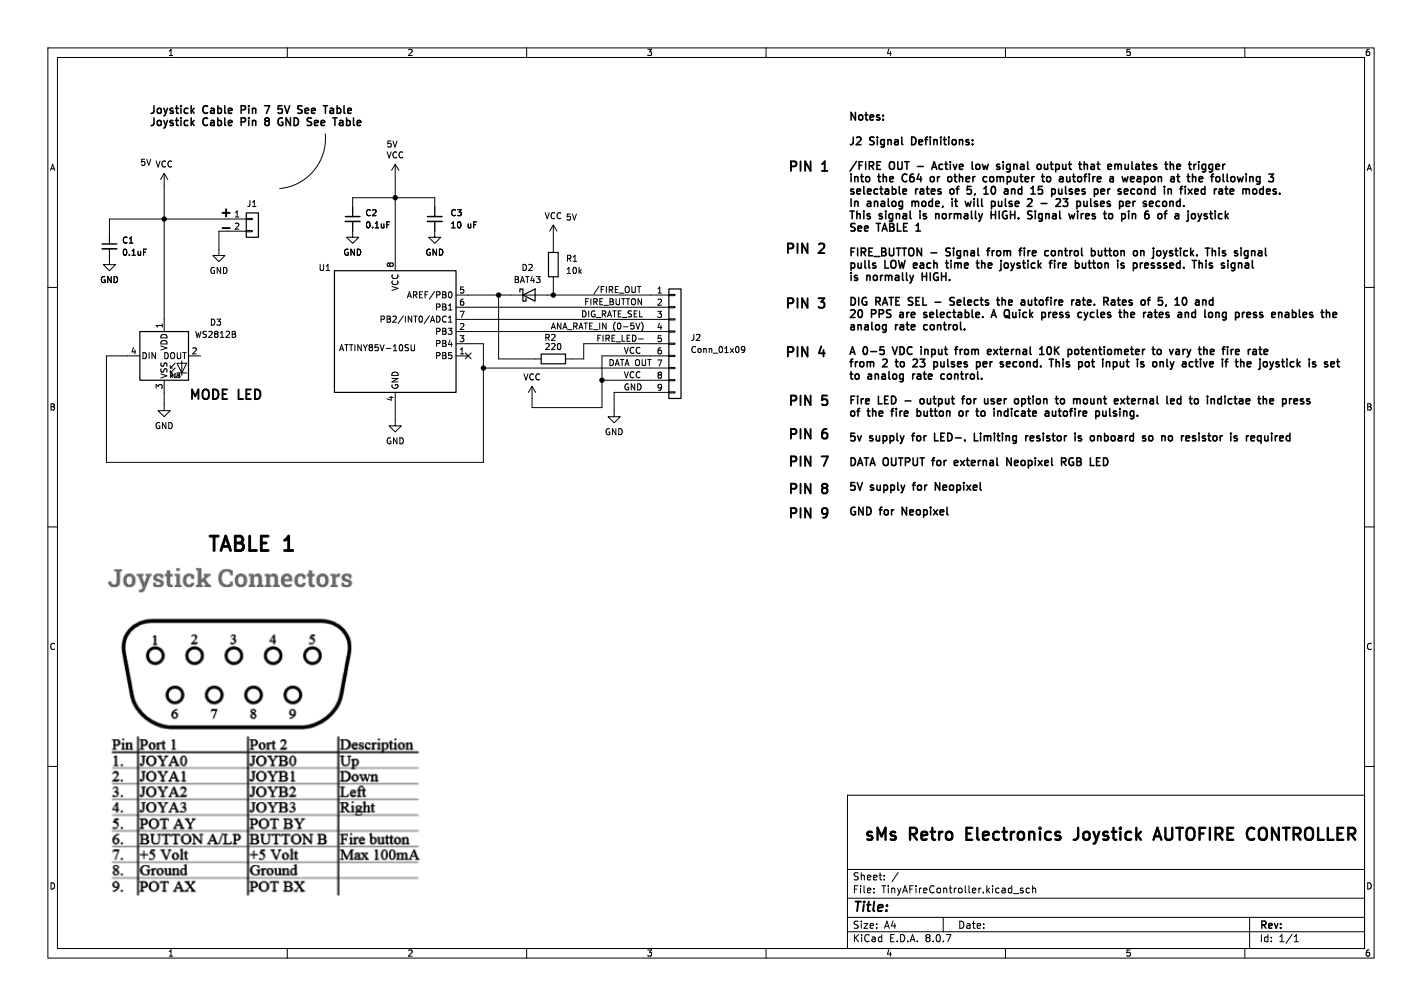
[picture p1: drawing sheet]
(kicad_sch
 (version 20231120)
 (generator "eeschema")
 (generator_version "8.0")
 (paper "A4")
 (lib_symbols
  (symbol "Diode:BAT43"
   (pin_numbers hide)
   (pin_names
    (offset 1.016) hide) (exclude_from_sim no) (in_bom yes) (on_board yes)
   (property "Reference" "D" (at 0 2.54 0) (effects (font (size 1.27 1.27))))
   (property "Value" "BAT43" (at 0 -2.54 0) (effects (font (size 1.27 1.27))))
   (property "Footprint" "Diode_THT:D_DO-35_SOD27_P7.62mm_Horizontal" (at 0 -4.445 0) (effects (font (size 1.27 1.27)) (hide yes)))
   (property "Datasheet" "http://www.vishay.com/docs/85660/bat42.pdf" (at 0 0 0) (effects (font (size 1.27 1.27)) (hide yes)))
   (property "Description" "30V 0.2A Small Signal Schottky Diode, DO-35" (at 0 0 0) (effects (font (size 1.27 1.27)) (hide yes)))
   (symbol "BAT43_0_1"
    (polyline (pts (xy 1.27 0) (xy -1.27 0)) (stroke (width 0) (type default)) (fill (type none)))
    (polyline (pts (xy 1.27 1.27) (xy 1.27 -1.27) (xy -1.27 0) (xy 1.27 1.27)) (stroke (width 0.254) (type default)) (fill (type none)))
    (polyline (pts (xy -1.905 0.635) (xy -1.905 1.27) (xy -1.27 1.27) (xy -1.27 -1.27) (xy -0.635 -1.27) (xy -0.635 -0.635)) (stroke (width 0.254) (type default)) (fill (type none))))
   (symbol "BAT43_1_1"
    (pin passive line (at -3.81 0 0) (length 2.54) (name "K" (effects (font (size 1.27 1.27)))) (number "1" (effects (font (size 1.27 1.27)))))
    (pin passive line (at 3.81 0 180) (length 2.54) (name "A" (effects (font (size 1.27 1.27)))) (number "2" (effects (font (size 1.27 1.27)))))))
  (symbol "LED:WS2812B"
   (pin_names
    (offset 0.254)) (exclude_from_sim no) (in_bom yes) (on_board yes)
   (property "Reference" "D" (at 5.08 5.715 0) (effects (font (size 1.27 1.27)) (justify right bottom)))
   (property "Value" "WS2812B" (at 1.27 -5.715 0) (effects (font (size 1.27 1.27)) (justify left top)))
   (property "Footprint" "LED_SMD:LED_WS2812B_PLCC4_5.0x5.0mm_P3.2mm" (at 1.27 -7.62 0) (effects (font (size 1.27 1.27)) (justify left top) (hide yes)))
   (property "Datasheet" "https://cdn-shop.adafruit.com/datasheets/WS2812B.pdf" (at 2.54 -9.525 0) (effects (font (size 1.27 1.27)) (justify left top) (hide yes)))
   (property "Description" "RGB LED with integrated controller" (at 0 0 0) (effects (font (size 1.27 1.27)) (hide yes)))
   (symbol "WS2812B_0_0"
    (text "RGB" (at 2.286 -4.191 0) (effects (font (size 0.762 0.762)))))
   (symbol "WS2812B_0_1"
    (polyline (pts (xy 1.27 -3.556) (xy 1.778 -3.556)) (stroke (width 0) (type default)) (fill (type none)))
    (polyline (pts (xy 1.27 -2.54) (xy 1.778 -2.54)) (stroke (width 0) (type default)) (fill (type none)))
    (polyline (pts (xy 4.699 -3.556) (xy 2.667 -3.556)) (stroke (width 0) (type default)) (fill (type none)))
    (polyline (pts (xy 2.286 -2.54) (xy 1.27 -3.556) (xy 1.27 -3.048)) (stroke (width 0) (type default)) (fill (type none)))
    (polyline (pts (xy 2.286 -1.524) (xy 1.27 -2.54) (xy 1.27 -2.032)) (stroke (width 0) (type default)) (fill (type none)))
    (polyline (pts (xy 3.683 -1.016) (xy 3.683 -3.556) (xy 3.683 -4.064)) (stroke (width 0) (type default)) (fill (type none)))
    (polyline (pts (xy 4.699 -1.524) (xy 2.667 -1.524) (xy 3.683 -3.556) (xy 4.699 -1.524)) (stroke (width 0) (type default)) (fill (type none)))
    (rectangle (start 5.08 5.08) (end -5.08 -5.08) (stroke (width 0.254) (type default)) (fill (type background))))
   (symbol "WS2812B_1_1"
    (pin power_in line (at 0 7.62 270) (length 2.54) (name "VDD" (effects (font (size 1.27 1.27)))) (number "1" (effects (font (size 1.27 1.27)))))
    (pin output line (at 7.62 0 180) (length 2.54) (name "DOUT" (effects (font (size 1.27 1.27)))) (number "2" (effects (font (size 1.27 1.27)))))
    (pin power_in line (at 0 -7.62 90) (length 2.54) (name "VSS" (effects (font (size 1.27 1.27)))) (number "3" (effects (font (size 1.27 1.27)))))
    (pin input line (at -7.62 0 0) (length 2.54) (name "DIN" (effects (font (size 1.27 1.27)))) (number "4" (effects (font (size 1.27 1.27)))))))
  (symbol "MCU_Microchip_ATtiny:ATtiny85-20S" (exclude_from_sim no) (in_bom yes) (on_board yes)
   (property "Reference" "U1" (at -13.335 13.335 0) (effects (font (size 1.27 1.27)) (justify right)))
   (property "Value" "ATTINY85V-10SU" (at 4.445 -3.429 0) (effects (font (size 1.27 1.27)) (justify right)))
   (property "Footprint" "Package_SO:SOIC-8W_5.3x5.3mm_P1.27mm" (at -22.987 -11.684 0) (effects (font (size 1.27 1.27)
    (italic yes)) (hide yes)))
   (property "Datasheet" "http://ww1.microchip.com/downloads/en/DeviceDoc/atmel-2586-avr-8-bit-microcontroller-attiny25-attiny45-attiny85_datasheet.pdf" (at 0.508 -14.732 0) (effects (font (size 1.27 1.27)) (hide yes)))
   (property "Description" "20MHz, 8kB Flash, 512B SRAM, 512B EEPROM, debugWIRE, SOIC-8W" (at 0 0 0) (effects (font (size 1.27 1.27)) (hide yes)))
   (symbol "ATtiny85-20S_0_1"
    (rectangle (start -12.7 12.7) (end 12.7 -12.7) (stroke (width 0.254) (type default)) (fill (type background))))
   (symbol "ATtiny85-20S_1_1"
    (pin bidirectional line (at 15.24 -5.08 180) (length 2.54) (name "PB5" (effects (font (size 1.27 1.27)))) (number "1" (effects (font (size 1.27 1.27)))))
    (pin bidirectional line (at 15.24 0 180) (length 2.54) (name "PB3" (effects (font (size 1.27 1.27)))) (number "2" (effects (font (size 1.27 1.27)))))
    (pin bidirectional line (at 15.24 -2.54 180) (length 2.54) (name "PB4" (effects (font (size 1.27 1.27)))) (number "3" (effects (font (size 1.27 1.27)))))
    (pin power_in line (at 0 -15.24 90) (length 2.54) (name "GND" (effects (font (size 1.27 1.27)))) (number "4" (effects (font (size 1.27 1.27)))))
    (pin bidirectional line (at 15.24 7.62 180) (length 2.54) (name "AREF/PB0" (effects (font (size 1.27 1.27)))) (number "5" (effects (font (size 1.27 1.27)))))
    (pin bidirectional line (at 15.24 5.08 180) (length 2.54) (name "PB1" (effects (font (size 1.27 1.27)))) (number "6" (effects (font (size 1.27 1.27)))))
    (pin bidirectional line (at 15.24 2.54 180) (length 2.54) (name "PB2/INT0/ADC1" (effects (font (size 1.27 1.27)))) (number "7" (effects (font (size 1.27 1.27)))))
    (pin power_in line (at 0 15.24 270) (length 2.54) (name "VCC" (effects (font (size 1.27 1.27)))) (number "8" (effects (font (size 1.27 1.27)))))))
  (symbol "PCM_4ms_Capacitor:0.1uF_0603_16V"
   (pin_numbers hide)
   (pin_names
    (offset 0.254) hide) (exclude_from_sim no) (in_bom yes) (on_board yes)
   (property "Reference" "C" (at 1.905 1.27 0) (effects (font (size 1.27 1.27)) (justify left)))
   (property "Value" "0.1uF_0603_16V" (at 0 3.81 0) (effects (font (size 1.27 1.27)) (hide yes)))
   (property "Footprint" "4ms_Capacitor:C_0603" (at -2.54 -5.08 0) (effects (font (size 1.27 1.27)) (justify left) (hide yes)))
   (property "Datasheet" "" (at 0 0 0) (effects (font (size 1.27 1.27)) (hide yes)))
   (property "Description" "0.1uF, Min. 16V 10%, X7R or X5R or similar" (at 0 0 0) (effects (font (size 1.27 1.27)) (hide yes)))
   (property "Specifications" "0.1uF, Min. 16V 10%, X7R or X5R or similar" (at -2.54 -7.874 0) (effects (font (size 1.27 1.27)) (justify left) (hide yes)))
   (property "Manufacturer" "AVX Corporation" (at -2.54 -9.398 0) (effects (font (size 1.27 1.27)) (justify left) (hide yes)))
   (property "Part Number" "0603YC104KAT2A" (at -2.54 -10.922 0) (effects (font (size 1.27 1.27)) (justify left) (hide yes)))
   (property "Display" "0.1uF" (at 1.905 -1.27 0) (effects (font (size 1.27 1.27)) (justify left)))
   (property "JLCPCB ID" "C14663" (at 1.27 -12.7 0) (effects (font (size 1.27 1.27)) (hide yes)))
   (symbol "0.1uF_0603_16V_0_1"
    (polyline (pts (xy -1.524 -0.508) (xy 1.524 -0.508)) (stroke (width 0.3302) (type default)) (fill (type none)))
    (polyline (pts (xy -1.524 0.508) (xy 1.524 0.508)) (stroke (width 0.3048) (type default)) (fill (type none))))
   (symbol "0.1uF_0603_16V_1_1"
    (pin passive line (at 0 2.54 270) (length 2.032) (name "~" (effects (font (size 1.27 1.27)))) (number "1" (effects (font (size 1.27 1.27)))))
    (pin passive line (at 0 -2.54 90) (length 2.032) (name "~" (effects (font (size 1.27 1.27)))) (number "2" (effects (font (size 1.27 1.27)))))))
  (symbol "PCM_4ms_Connector:Conn_01x02"
   (pin_names
    (offset 1.016) hide) (exclude_from_sim no) (in_bom yes) (on_board yes)
   (property "Reference" "J" (at 0 2.54 0) (effects (font (size 1.27 1.27))))
   (property "Value" "Conn_01x02" (at 0 -5.08 0) (effects (font (size 1.27 1.27))))
   (property "Footprint" "4ms_Connector:Pins_1x02_2.54mm_TH" (at -0.635 4.445 0) (effects (font (size 1.27 1.27)) (hide yes)))
   (property "Datasheet" "" (at 0 0 0) (effects (font (size 1.27 1.27)) (hide yes)))
   (property "Description" "HEADER 1x2 MALE PINS 0.100” 180deg" (at 0 0 0) (effects (font (size 1.27 1.27)) (hide yes)))
   (property "Specifications" "Pins_01x02, Header, Male Pins, 1*2, spacing 2.54mm, straight pin" (at -2.54 -7.874 0) (effects (font (size 1.27 1.27)) (justify left) (hide yes)))
   (property "Manufacturer" "TAD" (at -2.54 -9.398 0) (effects (font (size 1.27 1.27)) (justify left) (hide yes)))
   (property "Part Number" "1-0201FBV0T" (at -2.54 -10.922 0) (effects (font (size 1.27 1.27)) (justify left) (hide yes)))
   (symbol "Conn_01x02_1_1"
    (rectangle (start -1.27 -2.413) (end 0 -2.667) (stroke (width 0.1524) (type default)) (fill (type none)))
    (rectangle (start -1.27 0.127) (end 0 -0.127) (stroke (width 0.1524) (type default)) (fill (type none)))
    (rectangle (start -1.27 1.27) (end 1.27 -3.81) (stroke (width 0.254) (type default)) (fill (type background)))
    (pin passive line (at -5.08 0 0) (length 3.81) (name "Pin_1" (effects (font (size 1.27 1.27)))) (number "1" (effects (font (size 1.27 1.27)))))
    (pin passive line (at -5.08 -2.54 0) (length 3.81) (name "Pin_2" (effects (font (size 1.27 1.27)))) (number "2" (effects (font (size 1.27 1.27)))))))
  (symbol "PCM_4ms_Connector:Conn_01x09"
   (pin_names
    (offset 1.016) hide) (exclude_from_sim no) (in_bom yes) (on_board yes)
   (property "Reference" "J" (at 0 12.7 0) (effects (font (size 1.27 1.27))))
   (property "Value" "Conn_01x09" (at 1.27 -13.97 0) (effects (font (size 1.27 1.27))))
   (property "Footprint" "4ms_Connector:Pins_1x09_2.54mm_TH" (at 1.27 -21.59 0) (effects (font (size 1.27 1.27)) (hide yes)))
   (property "Datasheet" "" (at 0 -1.27 0) (effects (font (size 1.27 1.27)) (hide yes)))
   (property "Description" "HEADER 1x9 MALE PINS 0.100” 180deg" (at 0 0 0) (effects (font (size 1.27 1.27)) (hide yes)))
   (property "Specifications" "HEADER 1x6 MALE PINS 0.100” 180deg" (at -0.635 -19.685 0) (effects (font (size 1.27 1.27)) (justify left) (hide yes)))
   (property "Manufacturer" "TAD" (at -1.27 -16.51 0) (effects (font (size 1.27 1.27)) (justify left) (hide yes)))
   (property "Part Number" "1-0901FBV0T" (at -0.635 -18.415 0) (effects (font (size 1.27 1.27)) (justify left) (hide yes)))
   (symbol "Conn_01x09_1_1"
    (rectangle (start -1.27 -10.033) (end 0 -10.287) (stroke (width 0.1524) (type default)) (fill (type none)))
    (rectangle (start -1.27 -7.493) (end 0 -7.747) (stroke (width 0.1524) (type default)) (fill (type none)))
    (rectangle (start -1.27 -4.953) (end 0 -5.207) (stroke (width 0.1524) (type default)) (fill (type none)))
    (rectangle (start -1.27 -2.413) (end 0 -2.667) (stroke (width 0.1524) (type default)) (fill (type none)))
    (rectangle (start -1.27 0.127) (end 0 -0.127) (stroke (width 0.1524) (type default)) (fill (type none)))
    (rectangle (start -1.27 2.667) (end 0 2.413) (stroke (width 0.1524) (type default)) (fill (type none)))
    (rectangle (start -1.27 5.207) (end 0 4.953) (stroke (width 0.1524) (type default)) (fill (type none)))
    (rectangle (start -1.27 7.747) (end 0 7.493) (stroke (width 0.1524) (type default)) (fill (type none)))
    (rectangle (start -1.27 10.287) (end 0 10.033) (stroke (width 0.1524) (type default)) (fill (type none)))
    (rectangle (start -1.27 11.43) (end 1.27 -11.43) (stroke (width 0.254) (type default)) (fill (type background)))
    (pin passive line (at -5.08 10.16 0) (length 3.81) (name "Pin_1" (effects (font (size 1.27 1.27)))) (number "1" (effects (font (size 1.27 1.27)))))
    (pin passive line (at -5.08 7.62 0) (length 3.81) (name "Pin_2" (effects (font (size 1.27 1.27)))) (number "2" (effects (font (size 1.27 1.27)))))
    (pin passive line (at -5.08 5.08 0) (length 3.81) (name "Pin_3" (effects (font (size 1.27 1.27)))) (number "3" (effects (font (size 1.27 1.27)))))
    (pin passive line (at -5.08 2.54 0) (length 3.81) (name "Pin_4" (effects (font (size 1.27 1.27)))) (number "4" (effects (font (size 1.27 1.27)))))
    (pin passive line (at -5.08 0 0) (length 3.81) (name "Pin_5" (effects (font (size 1.27 1.27)))) (number "5" (effects (font (size 1.27 1.27)))))
    (pin passive line (at -5.08 -2.54 0) (length 3.81) (name "Pin_6" (effects (font (size 1.27 1.27)))) (number "6" (effects (font (size 1.27 1.27)))))
    (pin passive line (at -5.08 -5.08 0) (length 3.81) (name "Pin_7" (effects (font (size 1.27 1.27)))) (number "7" (effects (font (size 1.27 1.27)))))
    (pin passive line (at -5.08 -7.62 0) (length 3.81) (name "Pin_8" (effects (font (size 1.27 1.27)))) (number "8" (effects (font (size 1.27 1.27)))))
    (pin passive line (at -5.08 -10.16 0) (length 3.81) (name "Pin_9" (effects (font (size 1.27 1.27)))) (number "9" (effects (font (size 1.27 1.27)))))))
  (symbol "PCM_4ms_Resistor:100k_0603"
   (pin_numbers hide)
   (pin_names
    (offset 0)) (exclude_from_sim no) (in_bom yes) (on_board yes)
   (property "Reference" "R" (at 2.032 0 90) (effects (font (size 1.27 1.27))))
   (property "Value" "100k_0603" (at -2.54 0 90) (effects (font (size 1.27 1.27)) (hide yes)))
   (property "Footprint" "4ms_Resistor:R_0603" (at -2.54 -12.7 0) (effects (font (size 1.27 1.27)) (justify left) (hide yes)))
   (property "Datasheet" "" (at 0 0 0) (effects (font (size 1.27 1.27)) (hide yes)))
   (property "Description" "100K, 1%, 1/10W, 0603" (at 0 0 0) (effects (font (size 1.27 1.27)) (hide yes)))
   (property "Specifications" "100K, 1%, 1/10W, 0603" (at -2.54 -7.874 0) (effects (font (size 1.27 1.27)) (justify left) (hide yes)))
   (property "Manufacturer" "Yageo" (at -2.54 -9.398 0) (effects (font (size 1.27 1.27)) (justify left) (hide yes)))
   (property "Part Number" "RC0603FR-07100KL" (at -2.54 -10.922 0) (effects (font (size 1.27 1.27)) (justify left) (hide yes)))
   (property "Display" "100k" (at 3.81 0 90) (effects (font (size 1.27 1.27))))
   (property "JLCPCB ID" "C25803" (at 1.27 -15.24 0) (effects (font (size 1.27 1.27)) (hide yes)))
   (symbol "100k_0603_0_1"
    (rectangle (start -1.016 -2.54) (end 1.016 2.54) (stroke (width 0.254) (type default)) (fill (type none))))
   (symbol "100k_0603_1_1"
    (pin passive line (at 0 3.81 270) (length 1.27) (name "~" (effects (font (size 1.27 1.27)))) (number "1" (effects (font (size 1.27 1.27)))))
    (pin passive line (at 0 -3.81 90) (length 1.27) (name "~" (effects (font (size 1.27 1.27)))) (number "2" (effects (font (size 1.27 1.27)))))))
  (symbol "power:GND"
   (power)
   (pin_names
    (offset 0)) (exclude_from_sim no) (in_bom yes) (on_board yes)
   (property "Reference" "#PWR" (at 0 -6.35 0) (effects (font (size 1.27 1.27)) (hide yes)))
   (property "Value" "GND" (at 0 -3.81 0) (effects (font (size 1.27 1.27))))
   (property "Footprint" "" (at 0 0 0) (effects (font (size 1.27 1.27)) (hide yes)))
   (property "Datasheet" "" (at 0 0 0) (effects (font (size 1.27 1.27)) (hide yes)))
   (property "Description" "Power symbol creates a global label with name \"GND\" , ground" (at 0 0 0) (effects (font (size 1.27 1.27)) (hide yes)))
   (symbol "GND_0_1"
    (polyline (pts (xy 0 0) (xy 0 -1.27) (xy 1.27 -1.27) (xy 0 -2.54) (xy -1.27 -1.27) (xy 0 -1.27)) (stroke (width 0) (type default)) (fill (type none))))
   (symbol "GND_1_1"
    (pin power_in line (at 0 0 270) (length 0) hide (name "GND" (effects (font (size 1.27 1.27)))) (number "1" (effects (font (size 1.27 1.27)))))))
  (symbol "power:VCC"
   (power)
   (pin_names
    (offset 0)) (exclude_from_sim no) (in_bom yes) (on_board yes)
   (property "Reference" "#PWR" (at 0 -3.81 0) (effects (font (size 1.27 1.27)) (hide yes)))
   (property "Value" "VCC" (at 0 3.81 0) (effects (font (size 1.27 1.27))))
   (property "Footprint" "" (at 0 0 0) (effects (font (size 1.27 1.27)) (hide yes)))
   (property "Datasheet" "" (at 0 0 0) (effects (font (size 1.27 1.27)) (hide yes)))
   (property "Description" "Power symbol creates a global label with name \"VCC\"" (at 0 0 0) (effects (font (size 1.27 1.27)) (hide yes)))
   (symbol "VCC_0_1"
    (polyline (pts (xy -0.762 1.27) (xy 0 2.54)) (stroke (width 0) (type default)) (fill (type none)))
    (polyline (pts (xy 0 0) (xy 0 2.54)) (stroke (width 0) (type default)) (fill (type none)))
    (polyline (pts (xy 0 2.54) (xy 0.762 1.27)) (stroke (width 0) (type default)) (fill (type none))))
   (symbol "VCC_1_1"
    (pin power_in line (at 0 0 90) (length 0) hide (name "VCC" (effects (font (size 1.27 1.27)))) (number "1" (effects (font (size 1.27 1.27))))))))
 (junction
  (at 115.57 61.595)
  (diameter 0)
  (color 0 0 0 0))
 (junction
  (at 104.14 61.595)
  (diameter 0)
  (color 0 0 0 0))
 (junction
  (at 100.965 76.835)
  (diameter 0)
  (color 0 0 0 0))
 (junction
  (at 82.55 41.275)
  (diameter 0)
  (color 0 0 0 0))
 (junction
  (at 125.73 79.375)
  (diameter 0)
  (color 0 0 0 0))
 (junction
  (at 34.29 45.72)
  (diameter 0)
  (color 0 0 0 0))
 (no_connect
  (at 97.79 74.295))
 (wire
  (pts (xy 104.14 74.93) (xy 111.76 74.93))
  (stroke (width 0) (type default)))
 (wire
  (pts (xy 125.73 79.375) (xy 135.89 79.375))
  (stroke (width 0) (type default)))
 (wire
  (pts (xy 22.225 96.52) (xy 22.225 74.295))
  (stroke (width 0) (type default)))
 (wire
  (pts (xy 45.72 48.26) (xy 47.625 48.26))
  (stroke (width 0) (type default)))
 (wire
  (pts (xy 111.125 83.185) (xy 111.125 85.09))
  (stroke (width 0) (type default)))
 (wire
  (pts (xy 104.14 61.595) (xy 104.14 74.93))
  (stroke (width 0) (type default)))
 (wire
  (pts (xy 22.86 45.72) (xy 34.29 45.72))
  (stroke (width 0) (type default)))
 (wire
  (pts (xy 34.29 45.72) (xy 34.29 66.675))
  (stroke (width 0) (type default)))
 (wire
  (pts (xy 115.57 51.435) (xy 115.57 49.53))
  (stroke (width 0) (type default)))
 (wire
  (pts (xy 45.72 48.26) (xy 45.72 52.07))
  (stroke (width 0) (type default)))
 (wire
  (pts (xy 104.14 61.595) (xy 106.68 61.595))
  (stroke (width 0) (type default)))
 (wire
  (pts (xy 119.38 74.93) (xy 121.92 74.93))
  (stroke (width 0) (type default)))
 (wire
  (pts (xy 82.55 36.83) (xy 82.55 41.275))
  (stroke (width 0) (type default)))
 (wire
  (pts (xy 97.79 69.215) (xy 135.89 69.215))
  (stroke (width 0) (type default)))
 (wire
  (pts (xy 22.225 74.295) (xy 26.67 74.295))
  (stroke (width 0) (type default)))
 (wire
  (pts (xy 73.66 41.275) (xy 82.55 41.275))
  (stroke (width 0) (type default)))
 (wire
  (pts (xy 125.73 85.09) (xy 125.73 79.375))
  (stroke (width 0) (type default)))
 (wire
  (pts (xy 121.92 74.93) (xy 121.92 71.755))
  (stroke (width 0) (type default)))
 (wire
  (pts (xy 97.79 71.755) (xy 100.965 71.755))
  (stroke (width 0) (type default)))
 (wire
  (pts (xy 135.89 74.295) (xy 125.73 74.295))
  (stroke (width 0) (type default)))
 (wire
  (pts (xy 128.27 81.915) (xy 135.89 81.915))
  (stroke (width 0) (type default)))
 (wire
  (pts (xy 90.805 43.18) (xy 90.805 41.275))
  (stroke (width 0) (type default)))
 (wire
  (pts (xy 100.965 76.835) (xy 100.965 96.52))
  (stroke (width 0) (type default)))
 (wire
  (pts (xy 82.55 41.275) (xy 82.55 53.975))
  (stroke (width 0) (type default)))
 (wire
  (pts (xy 82.55 84.455) (xy 82.55 87.63))
  (stroke (width 0) (type default)))
 (wire
  (pts (xy 111.125 85.09) (xy 125.73 85.09))
  (stroke (width 0) (type default)))
 (wire
  (pts (xy 115.57 59.055) (xy 115.57 61.595))
  (stroke (width 0) (type default)))
 (wire
  (pts (xy 34.29 45.72) (xy 47.625 45.72))
  (stroke (width 0) (type default)))
 (wire
  (pts (xy 128.27 81.915) (xy 128.27 85.725))
  (stroke (width 0) (type default)))
 (wire
  (pts (xy 73.66 43.18) (xy 73.66 41.275))
  (stroke (width 0) (type default)))
 (wire
  (pts (xy 34.29 84.455) (xy 34.29 81.915))
  (stroke (width 0) (type default)))
 (wire
  (pts (xy 22.86 48.895) (xy 22.86 45.72))
  (stroke (width 0) (type default)))
 (wire
  (pts (xy 100.965 71.755) (xy 100.965 76.835))
  (stroke (width 0) (type default)))
 (wire
  (pts (xy 125.73 74.295) (xy 125.73 79.375))
  (stroke (width 0) (type default)))
 (wire
  (pts (xy 115.57 61.595) (xy 135.89 61.595))
  (stroke (width 0) (type default)))
 (wire
  (pts (xy 121.92 71.755) (xy 135.89 71.755))
  (stroke (width 0) (type default)))
 (wire
  (pts (xy 97.79 61.595) (xy 104.14 61.595))
  (stroke (width 0) (type default)))
 (wire
  (pts (xy 100.965 76.835) (xy 135.89 76.835))
  (stroke (width 0) (type default)))
 (wire
  (pts (xy 97.79 64.135) (xy 135.89 64.135))
  (stroke (width 0) (type default)))
 (wire
  (pts (xy 34.29 38.735) (xy 34.29 45.72))
  (stroke (width 0) (type default)))
 (wire
  (pts (xy 97.79 66.675) (xy 135.89 66.675))
  (stroke (width 0) (type default)))
 (wire
  (pts (xy 82.55 41.275) (xy 90.805 41.275))
  (stroke (width 0) (type default)))
 (wire
  (pts (xy 114.3 61.595) (xy 115.57 61.595))
  (stroke (width 0) (type default)))
 (wire
  (pts (xy 22.225 96.52) (xy 100.965 96.52))
  (stroke (width 0) (type default)))
 (arc
  (start 67.945 27.94)
  (mid 65.5475 35.6259)
  (end 58.42 39.37)
  (stroke (width 0) (type default))
  (fill (type none)))
 (image
  (at 53.975 153.67)
  (scale 0.807059)
  (data))
 (text "TABLE 1"
  (exclude_from_sim no)
  (at 43.18 115.57 0)
  (effects (font (size 3 3) (thickness 0.6)
    (bold yes)) (justify left bottom)))
 (text "PIN 5"
  (exclude_from_sim no)
  (at 164.465 85.09 0)
  (effects (font (size 2 2) (thickness 0.4)
    (bold yes)) (justify left bottom)))
 (text "Joystick Cable Pin 7 5V See Table\n"
  (exclude_from_sim no)
  (at 31.115 24.13 0)
  (effects (font (size 1.6 1.6)
    (bold yes)) (justify left bottom)))
 (text "PIN 7"
  (exclude_from_sim no)
  (at 164.465 97.79 0)
  (effects (font (size 2 2) (thickness 0.4)
    (bold yes)) (justify left bottom)))
 (text "-"
  (exclude_from_sim no)
  (at 45.72 48.895 0)
  (effects (font (size 2 2) (thickness 0.4)
    (bold yes)) (justify left bottom)))
 (text "PIN 1"
  (exclude_from_sim no)
  (at 164.465 36.195 0)
  (effects (font (size 2 2) (thickness 0.4)
    (bold yes)) (justify left bottom)))
 (text "5V"
  (exclude_from_sim no)
  (at 29.21 34.925 0)
  (effects (font (size 1.27 1.27)) (justify left bottom)))
 (text "PIN 3"
  (exclude_from_sim no)
  (at 163.83 64.77 0)
  (effects (font (size 2 2) (thickness 0.4)
    (bold yes)) (justify left bottom)))
 (text "PIN 6"
  (exclude_from_sim no)
  (at 164.465 92.075 0)
  (effects (font (size 2 2) (thickness 0.4)
    (bold yes)) (justify left bottom)))
 (text "sMs Retro Electronics Joystick AUTOFIRE CONTROLLER"
  (exclude_from_sim no)
  (at 180.34 175.895 0)
  (effects (font (size 2.5 2.5)
    (bold yes)) (justify left bottom)))
 (text "MODE LED"
  (exclude_from_sim no)
  (at 39.37 83.82 0)
  (effects (font (size 2 2) (thickness 0.4)
    (bold yes)) (justify left bottom)))
 (text "5V"
  (exclude_from_sim no)
  (at 118.11 46.355 0)
  (effects (font (size 1.27 1.27)) (justify left bottom)))
 (text "PIN 8"
  (exclude_from_sim no)
  (at 164.465 103.505 0)
  (effects (font (size 2 2) (thickness 0.4)
    (bold yes)) (justify left bottom)))
 (text "Notes: \n\nJ2 Signal Definitions: \n\n/FIRE OUT - Active low signal output that emulates the trigger \ninto the C64 or other computer to autofire a weapon at the following 3 \nselectable rates of 5, 10 and 15 pulses per second in fixed rate modes. \nIn analog mode, it will pulse 2 - 23 pulses per second. \nThis signal is normally HIGH. Signal wires to pin 6 of a joystick \nSee TABLE 1 \n\nFIRE_BUTTON - Signal from fire control button on joystick. This signal\npulls LOW each time the joystick fire button is presssed. This signal \nis normally HIGH. \n\nDIG RATE SEL - Selects the autofire rate. Rates of 5, 10 and\n20 PPS are selectable. A Quick press cycles the rates and long press enebles the\nanalog rate control.   \n\nA 0-5 VDC input from external 10K potentiometer to vary the fire rate\nfrom 2 to 23 pulses per second. This pot is only active if the joystick is set \nto analog rate control. \n\nFire LED - output for user option to mount external led to indictae the press\nof the fire button or to indicate autofire pulsing. \n\n5v supply for LED-. Limiting resistor is onboard so no resistor is required\n\nDATA OUTPUT for external Neopixel RGB LED\n\n5V supply for Neopixel\n\nGND for Neopixel"
  (exclude_from_sim no)
  (at 177.165 107.95 0)
  (effects (font (size 1.6 1.6)
    (bold yes)) (justify left bottom)))
 (text "+"
  (exclude_from_sim no)
  (at 45.72 45.72 0)
  (effects (font (size 2 2) (thickness 0.4)
    (bold yes)) (justify left bottom)))
 (text "5V"
  (exclude_from_sim no)
  (at 80.645 31.115 0)
  (effects (font (size 1.27 1.27)) (justify left bottom)))
 (text "Joystick Cable Pin 8 GND See Table\n"
  (exclude_from_sim no)
  (at 31.115 26.67 0)
  (effects (font (size 1.6 1.6)
    (bold yes)) (justify left bottom)))
 (text "PIN 4"
  (exclude_from_sim no)
  (at 163.83 74.93 0)
  (effects (font (size 2 2) (thickness 0.4)
    (bold yes)) (justify left bottom)))
 (text "PIN 2\n"
  (exclude_from_sim no)
  (at 163.83 53.34 0)
  (effects (font (size 2 2) (thickness 0.4)
    (bold yes)) (justify left bottom)))
 (text "PIN 9"
  (exclude_from_sim no)
  (at 164.465 108.585 0)
  (effects (font (size 2 2) (thickness 0.4)
    (bold yes)) (justify left bottom)))
 (label "DIG_RATE_SEL"
  (at 121.285 66.675 0)
  (fields_autoplaced yes)
  (effects (font (size 1.27 1.27)) (justify left bottom)))
 (label " "
  (at 129.54 73.025 0)
  (fields_autoplaced yes)
  (effects (font (size 1.27 1.27)) (justify left bottom)))
 (label "FIRE_LED-"
  (at 124.46 71.755 0)
  (fields_autoplaced yes)
  (effects (font (size 1.27 1.27)) (justify left bottom)))
 (label "GND"
  (at 130.175 81.915 0)
  (fields_autoplaced yes)
  (effects (font (size 1.27 1.27)) (justify left bottom)))
 (label " "
  (at 99.06 61.595 0)
  (fields_autoplaced yes)
  (effects (font (size 1.27 1.27)) (justify left bottom)))
 (label "VCC"
  (at 130.175 79.375 0)
  (fields_autoplaced yes)
  (effects (font (size 1.27 1.27)) (justify left bottom)))
 (label "{slash}FIRE_OUT"
  (at 123.825 61.595 0)
  (fields_autoplaced yes)
  (effects (font (size 1.27 1.27)) (justify left bottom)))
 (label "DATA OUT"
  (at 127 76.835 0)
  (fields_autoplaced yes)
  (effects (font (size 1.27 1.27)) (justify left bottom)))
 (label " "
  (at 127.635 71.12 0)
  (fields_autoplaced yes)
  (effects (font (size 1.27 1.27)) (justify left bottom)))
 (label "FIRE_BUTTON"
  (at 121.92 64.135 0)
  (fields_autoplaced yes)
  (effects (font (size 1.27 1.27)) (justify left bottom)))
 (label "ANA_RATE_IN (0-5V)"
  (at 114.935 69.215 0)
  (fields_autoplaced yes)
  (effects (font (size 1.27 1.27)) (justify left bottom)))
 (label " "
  (at 124.46 74.295 0)
  (fields_autoplaced yes)
  (effects (font (size 1.27 1.27)) (justify left bottom)))
 (label "VCC"
  (at 130.175 74.295 0)
  (fields_autoplaced yes)
  (effects (font (size 1.27 1.27)) (justify left bottom)))
 (label " "
  (at 115.57 71.755 0)
  (fields_autoplaced yes)
  (effects (font (size 1.27 1.27)) (justify left bottom)))
 (symbol
  (lib_id "power:VCC")
  (at 34.29 38.735 0)
  (unit 1)
  (exclude_from_sim no)
  (in_bom yes)
  (on_board yes)
  (dnp no)
  (fields_autoplaced yes)
  (property "Reference" "#PWR02" (at 34.29 42.545 0) (effects (font (size 1.27 1.27)) (hide yes)))
  (property "Value" "VCC" (at 34.29 34.29 0) (effects (font (size 1.27 1.27))))
  (property "Footprint" "" (at 34.29 38.735 0) (effects (font (size 1.27 1.27)) (hide yes)))
  (property "Datasheet" "" (at 34.29 38.735 0) (effects (font (size 1.27 1.27)) (hide yes)))
  (property "Description" "" (at 34.29 38.735 0) (effects (font (size 1.27 1.27)) (hide yes)))
  (pin "1"))
 (symbol
  (lib_id "power:GND")
  (at 45.72 52.07 0)
  (unit 1)
  (exclude_from_sim no)
  (in_bom yes)
  (on_board yes)
  (dnp no)
  (fields_autoplaced yes)
  (property "Reference" "#PWR04" (at 45.72 58.42 0) (effects (font (size 1.27 1.27)) (hide yes)))
  (property "Value" "GND" (at 45.72 56.515 0) (effects (font (size 1.27 1.27))))
  (property "Footprint" "" (at 45.72 52.07 0) (effects (font (size 1.27 1.27)) (hide yes)))
  (property "Datasheet" "" (at 45.72 52.07 0) (effects (font (size 1.27 1.27)) (hide yes)))
  (property "Description" "" (at 45.72 52.07 0) (effects (font (size 1.27 1.27)) (hide yes)))
  (pin "1"))
 (symbol
  (lib_id "power:VCC")
  (at 115.57 49.53 0)
  (unit 1)
  (exclude_from_sim no)
  (in_bom yes)
  (on_board yes)
  (dnp no)
  (fields_autoplaced yes)
  (property "Reference" "#PWR010" (at 115.57 53.34 0) (effects (font (size 1.27 1.27)) (hide yes)))
  (property "Value" "VCC" (at 115.57 45.085 0) (effects (font (size 1.27 1.27))))
  (property "Footprint" "" (at 115.57 49.53 0) (effects (font (size 1.27 1.27)) (hide yes)))
  (property "Datasheet" "" (at 115.57 49.53 0) (effects (font (size 1.27 1.27)) (hide yes)))
  (property "Description" "" (at 115.57 49.53 0) (effects (font (size 1.27 1.27)) (hide yes)))
  (pin "1"))
 (symbol
  (lib_id "power:GND")
  (at 128.27 85.725 0)
  (unit 1)
  (exclude_from_sim no)
  (in_bom yes)
  (on_board yes)
  (dnp no)
  (fields_autoplaced yes)
  (property "Reference" "#PWR011" (at 128.27 92.075 0) (effects (font (size 1.27 1.27)) (hide yes)))
  (property "Value" "GND" (at 128.27 90.17 0) (effects (font (size 1.27 1.27))))
  (property "Footprint" "" (at 128.27 85.725 0) (effects (font (size 1.27 1.27)) (hide yes)))
  (property "Datasheet" "" (at 128.27 85.725 0) (effects (font (size 1.27 1.27)) (hide yes)))
  (property "Description" "" (at 128.27 85.725 0) (effects (font (size 1.27 1.27)) (hide yes)))
  (pin "1"))
 (symbol
  (lib_id "power:GND")
  (at 90.805 48.26 0)
  (unit 1)
  (exclude_from_sim no)
  (in_bom yes)
  (on_board yes)
  (dnp no)
  (fields_autoplaced yes)
  (property "Reference" "#PWR08" (at 90.805 54.61 0) (effects (font (size 1.27 1.27)) (hide yes)))
  (property "Value" "GND" (at 90.805 52.705 0) (effects (font (size 1.27 1.27))))
  (property "Footprint" "" (at 90.805 48.26 0) (effects (font (size 1.27 1.27)) (hide yes)))
  (property "Datasheet" "" (at 90.805 48.26 0) (effects (font (size 1.27 1.27)) (hide yes)))
  (property "Description" "" (at 90.805 48.26 0) (effects (font (size 1.27 1.27)) (hide yes)))
  (pin "1"))
 (symbol
  (lib_id "PCM_4ms_Resistor:100k_0603")
  (at 115.57 55.245 0)
  (unit 1)
  (exclude_from_sim no)
  (in_bom yes)
  (on_board yes)
  (dnp no)
  (fields_autoplaced yes)
  (property "Reference" "R1" (at 118.11 53.975 0) (effects (font (size 1.27 1.27)) (justify left)))
  (property "Value" "100k_0603" (at 113.03 55.245 90) (effects (font (size 1.27 1.27)) (hide yes)))
  (property "Footprint" "Resistor_SMD:R_0805_2012Metric" (at 113.03 67.945 0) (effects (font (size 1.27 1.27)) (justify left) (hide yes)))
  (property "Datasheet" "" (at 115.57 55.245 0) (effects (font (size 1.27 1.27)) (hide yes)))
  (property "Description" "" (at 115.57 55.245 0) (effects (font (size 1.27 1.27)) (hide yes)))
  (property "Specifications" "100K, 1%, 1/10W, 0603" (at 113.03 63.119 0) (effects (font (size 1.27 1.27)) (justify left) (hide yes)))
  (property "Manufacturer" "Yageo" (at 113.03 64.643 0) (effects (font (size 1.27 1.27)) (justify left) (hide yes)))
  (property "Part Number" "RC0603FR-07100KL" (at 113.03 66.167 0) (effects (font (size 1.27 1.27)) (justify left) (hide yes)))
  (property "Display" "10k" (at 118.11 56.515 0) (effects (font (size 1.27 1.27)) (justify left)))
  (property "JLCPCB ID" "C25803" (at 116.84 70.485 0) (effects (font (size 1.27 1.27)) (hide yes)))
  (pin "1")
  (pin "2"))
 (symbol
  (lib_id "power:VCC")
  (at 111.125 83.185 0)
  (unit 1)
  (exclude_from_sim no)
  (in_bom yes)
  (on_board yes)
  (dnp no)
  (fields_autoplaced yes)
  (property "Reference" "#PWR09" (at 111.125 86.995 0) (effects (font (size 1.27 1.27)) (hide yes)))
  (property "Value" "VCC" (at 111.125 78.74 0) (effects (font (size 1.27 1.27))))
  (property "Footprint" "" (at 111.125 83.185 0) (effects (font (size 1.27 1.27)) (hide yes)))
  (property "Datasheet" "" (at 111.125 83.185 0) (effects (font (size 1.27 1.27)) (hide yes)))
  (property "Description" "" (at 111.125 83.185 0) (effects (font (size 1.27 1.27)) (hide yes)))
  (pin "1"))
 (symbol
  (lib_id "PCM_4ms_Capacitor:0.1uF_0603_16V")
  (at 73.66 45.72 0)
  (unit 1)
  (exclude_from_sim no)
  (in_bom yes)
  (on_board yes)
  (dnp no)
  (fields_autoplaced yes)
  (property "Reference" "C2" (at 76.2 44.4563 0) (effects (font (size 1.27 1.27)) (justify left)))
  (property "Value" "0.1uF_0603_16V" (at 73.66 41.91 0) (effects (font (size 1.27 1.27)) (hide yes)))
  (property "Footprint" "Capacitor_SMD:C_0805_2012Metric" (at 71.12 50.8 0) (effects (font (size 1.27 1.27)) (justify left) (hide yes)))
  (property "Datasheet" "" (at 73.66 45.72 0) (effects (font (size 1.27 1.27)) (hide yes)))
  (property "Description" "" (at 73.66 45.72 0) (effects (font (size 1.27 1.27)) (hide yes)))
  (property "Specifications" "0.1uF, Min. 16V 10%, X7R or X5R or similar" (at 71.12 53.594 0) (effects (font (size 1.27 1.27)) (justify left) (hide yes)))
  (property "Manufacturer" "AVX Corporation" (at 71.12 55.118 0) (effects (font (size 1.27 1.27)) (justify left) (hide yes)))
  (property "Part Number" "0603YC104KAT2A" (at 71.12 56.642 0) (effects (font (size 1.27 1.27)) (justify left) (hide yes)))
  (property "Display" "0.1uF" (at 76.2 46.9963 0) (effects (font (size 1.27 1.27)) (justify left)))
  (property "JLCPCB ID" "C14663" (at 74.93 58.42 0) (effects (font (size 1.27 1.27)) (hide yes)))
  (pin "1")
  (pin "2"))
 (symbol
  (lib_id "power:GND")
  (at 22.86 53.975 0)
  (unit 1)
  (exclude_from_sim no)
  (in_bom yes)
  (on_board yes)
  (dnp no)
  (fields_autoplaced yes)
  (property "Reference" "#PWR01" (at 22.86 60.325 0) (effects (font (size 1.27 1.27)) (hide yes)))
  (property "Value" "GND" (at 22.86 58.42 0) (effects (font (size 1.27 1.27))))
  (property "Footprint" "" (at 22.86 53.975 0) (effects (font (size 1.27 1.27)) (hide yes)))
  (property "Datasheet" "" (at 22.86 53.975 0) (effects (font (size 1.27 1.27)) (hide yes)))
  (property "Description" "" (at 22.86 53.975 0) (effects (font (size 1.27 1.27)) (hide yes)))
  (pin "1"))
 (symbol
  (lib_id "MCU_Microchip_ATtiny:ATtiny85-20S")
  (at 82.55 69.215 0)
  (unit 1)
  (exclude_from_sim no)
  (in_bom yes)
  (on_board yes)
  (dnp no)
  (property "Reference" "U1" (at 69.215 55.88 0) (effects (font (size 1.27 1.27)) (justify right)))
  (property "Value" "ATTINY85V-10SU" (at 86.995 72.644 0) (effects (font (size 1.27 1.27)) (justify right)))
  (property "Footprint" "Package_SO:SOIC-8W_5.3x5.3mm_P1.27mm" (at 59.563 80.899 0) (effects (font (size 1.27 1.27)
    (italic yes)) (hide yes)))
  (property "Datasheet" "http://ww1.microchip.com/downloads/en/DeviceDoc/atmel-2586-avr-8-bit-microcontroller-attiny25-attiny45-attiny85_datasheet.pdf" (at 83.058 83.947 0) (effects (font (size 1.27 1.27)) (hide yes)))
  (property "Description" "" (at 82.55 69.215 0) (effects (font (size 1.27 1.27)) (hide yes)))
  (pin "1")
  (pin "2")
  (pin "3")
  (pin "4")
  (pin "5")
  (pin "6")
  (pin "7")
  (pin "8"))
 (symbol
  (lib_id "PCM_4ms_Connector:Conn_01x02")
  (at 52.705 45.72 0)
  (unit 1)
  (exclude_from_sim no)
  (in_bom yes)
  (on_board yes)
  (dnp no)
  (property "Reference" "J1" (at 51.435 42.545 0) (effects (font (size 1.27 1.27)) (justify left)))
  (property "Value" "Conn_01x02" (at 55.88 48.26 0) (effects (font (size 1.27 1.27)) (justify left) (hide yes)))
  (property "Footprint" "Connector_PinHeader_2.54mm:PinHeader_1x02_P2.54mm_Horizontal" (at 52.07 41.275 0) (effects (font (size 1.27 1.27)) (hide yes)))
  (property "Datasheet" "" (at 52.705 45.72 0) (effects (font (size 1.27 1.27)) (hide yes)))
  (property "Description" "" (at 52.705 45.72 0) (effects (font (size 1.27 1.27)) (hide yes)))
  (property "Specifications" "Pins_01x02, Header, Male Pins, 1*2, spacing 2.54mm, straight pin" (at 50.165 53.594 0) (effects (font (size 1.27 1.27)) (justify left) (hide yes)))
  (property "Manufacturer" "TAD" (at 50.165 55.118 0) (effects (font (size 1.27 1.27)) (justify left) (hide yes)))
  (property "Part Number" "1-0201FBV0T" (at 50.165 56.642 0) (effects (font (size 1.27 1.27)) (justify left) (hide yes)))
  (pin "1")
  (pin "2"))
 (symbol
  (lib_id "Diode:BAT43")
  (at 110.49 61.595 0)
  (unit 1)
  (exclude_from_sim no)
  (in_bom yes)
  (on_board yes)
  (dnp no)
  (fields_autoplaced yes)
  (property "Reference" "D2" (at 110.1725 55.88 0) (effects (font (size 1.27 1.27))))
  (property "Value" "BAT43" (at 110.1725 58.42 0) (effects (font (size 1.27 1.27))))
  (property "Footprint" "Diode_SMD:D_SOD-123" (at 110.49 66.04 0) (effects (font (size 1.27 1.27)) (hide yes)))
  (property "Datasheet" "http://www.vishay.com/docs/85660/bat42.pdf" (at 110.49 61.595 0) (effects (font (size 1.27 1.27)) (hide yes)))
  (property "Description" "" (at 110.49 61.595 0) (effects (font (size 1.27 1.27)) (hide yes)))
  (pin "1")
  (pin "2"))
 (symbol
  (lib_id "LED:WS2812B")
  (at 34.29 74.295 0)
  (unit 1)
  (exclude_from_sim no)
  (in_bom yes)
  (on_board yes)
  (dnp no)
  (property "Reference" "D3" (at 45.085 67.31 0) (effects (font (size 1.27 1.27))))
  (property "Value" "WS2812B" (at 45.085 69.85 0) (effects (font (size 1.27 1.27))))
  (property "Footprint" "LED_SMD:LED_WS2812B_PLCC4_5.0x5.0mm_P3.2mm" (at 35.56 81.915 0) (effects (font (size 1.27 1.27)) (justify left top) (hide yes)))
  (property "Datasheet" "https://cdn-shop.adafruit.com/datasheets/WS2812B.pdf" (at 36.83 83.82 0) (effects (font (size 1.27 1.27)) (justify left top) (hide yes)))
  (property "Description" "" (at 34.29 74.295 0) (effects (font (size 1.27 1.27)) (hide yes)))
  (pin "1")
  (pin "2")
  (pin "3")
  (pin "4"))
 (symbol
  (lib_id "PCM_4ms_Capacitor:0.1uF_0603_16V")
  (at 22.86 51.435 0)
  (unit 1)
  (exclude_from_sim no)
  (in_bom yes)
  (on_board yes)
  (dnp no)
  (fields_autoplaced yes)
  (property "Reference" "C1" (at 25.4 50.1713 0) (effects (font (size 1.27 1.27)) (justify left)))
  (property "Value" "0.1uF_0603_16V" (at 22.86 47.625 0) (effects (font (size 1.27 1.27)) (hide yes)))
  (property "Footprint" "Capacitor_SMD:C_0805_2012Metric" (at 20.32 56.515 0) (effects (font (size 1.27 1.27)) (justify left) (hide yes)))
  (property "Datasheet" "" (at 22.86 51.435 0) (effects (font (size 1.27 1.27)) (hide yes)))
  (property "Description" "" (at 22.86 51.435 0) (effects (font (size 1.27 1.27)) (hide yes)))
  (property "Specifications" "0.1uF, Min. 16V 10%, X7R or X5R or similar" (at 20.32 59.309 0) (effects (font (size 1.27 1.27)) (justify left) (hide yes)))
  (property "Manufacturer" "AVX Corporation" (at 20.32 60.833 0) (effects (font (size 1.27 1.27)) (justify left) (hide yes)))
  (property "Part Number" "0603YC104KAT2A" (at 20.32 62.357 0) (effects (font (size 1.27 1.27)) (justify left) (hide yes)))
  (property "Display" "0.1uF" (at 25.4 52.7113 0) (effects (font (size 1.27 1.27)) (justify left)))
  (property "JLCPCB ID" "C14663" (at 24.13 64.135 0) (effects (font (size 1.27 1.27)) (hide yes)))
  (pin "1")
  (pin "2"))
 (symbol
  (lib_id "PCM_4ms_Capacitor:0.1uF_0603_16V")
  (at 90.805 45.72 0)
  (unit 1)
  (exclude_from_sim no)
  (in_bom yes)
  (on_board yes)
  (dnp no)
  (fields_autoplaced yes)
  (property "Reference" "C3" (at 93.98 44.4563 0) (effects (font (size 1.27 1.27)) (justify left)))
  (property "Value" "0.1uF_0603_16V" (at 90.805 41.91 0) (effects (font (size 1.27 1.27)) (hide yes)))
  (property "Footprint" "Capacitor_SMD:C_0805_2012Metric" (at 88.265 50.8 0) (effects (font (size 1.27 1.27)) (justify left) (hide yes)))
  (property "Datasheet" "" (at 90.805 45.72 0) (effects (font (size 1.27 1.27)) (hide yes)))
  (property "Description" "" (at 90.805 45.72 0) (effects (font (size 1.27 1.27)) (hide yes)))
  (property "Specifications" "0.1uF, Min. 16V 10%, X7R or X5R or similar" (at 88.265 53.594 0) (effects (font (size 1.27 1.27)) (justify left) (hide yes)))
  (property "Manufacturer" "AVX Corporation" (at 88.265 55.118 0) (effects (font (size 1.27 1.27)) (justify left) (hide yes)))
  (property "Part Number" "0603YC104KAT2A" (at 88.265 56.642 0) (effects (font (size 1.27 1.27)) (justify left) (hide yes)))
  (property "Display" "10 uF" (at 93.98 46.9963 0) (effects (font (size 1.27 1.27)) (justify left)))
  (property "JLCPCB ID" "C14663" (at 92.075 58.42 0) (effects (font (size 1.27 1.27)) (hide yes)))
  (pin "1")
  (pin "2"))
 (symbol
  (lib_id "power:VCC")
  (at 82.55 36.83 0)
  (unit 1)
  (exclude_from_sim no)
  (in_bom yes)
  (on_board yes)
  (dnp no)
  (fields_autoplaced yes)
  (property "Reference" "#PWR06" (at 82.55 40.64 0) (effects (font (size 1.27 1.27)) (hide yes)))
  (property "Value" "VCC" (at 82.55 32.385 0) (effects (font (size 1.27 1.27))))
  (property "Footprint" "" (at 82.55 36.83 0) (effects (font (size 1.27 1.27)) (hide yes)))
  (property "Datasheet" "" (at 82.55 36.83 0) (effects (font (size 1.27 1.27)) (hide yes)))
  (property "Description" "" (at 82.55 36.83 0) (effects (font (size 1.27 1.27)) (hide yes)))
  (pin "1"))
 (symbol
  (lib_id "power:GND")
  (at 34.29 84.455 0)
  (unit 1)
  (exclude_from_sim no)
  (in_bom yes)
  (on_board yes)
  (dnp no)
  (fields_autoplaced yes)
  (property "Reference" "#PWR03" (at 34.29 90.805 0) (effects (font (size 1.27 1.27)) (hide yes)))
  (property "Value" "GND" (at 34.29 88.9 0) (effects (font (size 1.27 1.27))))
  (property "Footprint" "" (at 34.29 84.455 0) (effects (font (size 1.27 1.27)) (hide yes)))
  (property "Datasheet" "" (at 34.29 84.455 0) (effects (font (size 1.27 1.27)) (hide yes)))
  (property "Description" "" (at 34.29 84.455 0) (effects (font (size 1.27 1.27)) (hide yes)))
  (pin "1"))
 (symbol
  (lib_id "power:GND")
  (at 73.66 48.26 0)
  (unit 1)
  (exclude_from_sim no)
  (in_bom yes)
  (on_board yes)
  (dnp no)
  (fields_autoplaced yes)
  (property "Reference" "#PWR05" (at 73.66 54.61 0) (effects (font (size 1.27 1.27)) (hide yes)))
  (property "Value" "GND" (at 73.66 52.705 0) (effects (font (size 1.27 1.27))))
  (property "Footprint" "" (at 73.66 48.26 0) (effects (font (size 1.27 1.27)) (hide yes)))
  (property "Datasheet" "" (at 73.66 48.26 0) (effects (font (size 1.27 1.27)) (hide yes)))
  (property "Description" "" (at 73.66 48.26 0) (effects (font (size 1.27 1.27)) (hide yes)))
  (pin "1"))
 (symbol
  (lib_id "PCM_4ms_Connector:Conn_01x09")
  (at 140.97 71.755 0)
  (unit 1)
  (exclude_from_sim no)
  (in_bom yes)
  (on_board yes)
  (dnp no)
  (fields_autoplaced yes)
  (property "Reference" "J2" (at 144.145 70.485 0) (effects (font (size 1.27 1.27)) (justify left)))
  (property "Value" "Conn_01x09" (at 144.145 73.025 0) (effects (font (size 1.27 1.27)) (justify left)))
  (property "Footprint" "Connector_PinHeader_2.54mm:PinHeader_1x09_P2.54mm_Horizontal" (at 142.24 93.345 0) (effects (font (size 1.27 1.27)) (hide yes)))
  (property "Datasheet" "" (at 140.97 73.025 0) (effects (font (size 1.27 1.27)) (hide yes)))
  (property "Description" "" (at 140.97 71.755 0) (effects (font (size 1.27 1.27)) (hide yes)))
  (property "Specifications" "HEADER 1x6 MALE PINS 0.100” 180deg" (at 140.335 91.44 0) (effects (font (size 1.27 1.27)) (justify left) (hide yes)))
  (property "Manufacturer" "TAD" (at 139.7 88.265 0) (effects (font (size 1.27 1.27)) (justify left) (hide yes)))
  (property "Part Number" "1-0901FBV0T" (at 140.335 90.17 0) (effects (font (size 1.27 1.27)) (justify left) (hide yes)))
  (pin "1")
  (pin "2")
  (pin "3")
  (pin "4")
  (pin "5")
  (pin "6")
  (pin "7")
  (pin "8")
  (pin "9"))
 (symbol
  (lib_id "power:GND")
  (at 82.55 87.63 0)
  (unit 1)
  (exclude_from_sim no)
  (in_bom yes)
  (on_board yes)
  (dnp no)
  (fields_autoplaced yes)
  (property "Reference" "#PWR07" (at 82.55 93.98 0) (effects (font (size 1.27 1.27)) (hide yes)))
  (property "Value" "GND" (at 82.55 92.075 0) (effects (font (size 1.27 1.27))))
  (property "Footprint" "" (at 82.55 87.63 0) (effects (font (size 1.27 1.27)) (hide yes)))
  (property "Datasheet" "" (at 82.55 87.63 0) (effects (font (size 1.27 1.27)) (hide yes)))
  (property "Description" "" (at 82.55 87.63 0) (effects (font (size 1.27 1.27)) (hide yes)))
  (pin "1"))
 (symbol
  (lib_id "PCM_4ms_Resistor:100k_0603")
  (at 115.57 74.93 90)
  (unit 1)
  (exclude_from_sim no)
  (in_bom yes)
  (on_board yes)
  (dnp no)
  (property "Reference" "R2" (at 114.935 70.485 90) (effects (font (size 1.27 1.27))))
  (property "Value" "100k_0603" (at 115.57 77.47 90) (effects (font (size 1.27 1.27)) (hide yes)))
  (property "Footprint" "Resistor_SMD:R_0805_2012Metric" (at 128.27 77.47 0) (effects (font (size 1.27 1.27)) (justify left) (hide yes)))
  (property "Datasheet" "" (at 115.57 74.93 0) (effects (font (size 1.27 1.27)) (hide yes)))
  (property "Description" "" (at 115.57 74.93 0) (effects (font (size 1.27 1.27)) (hide yes)))
  (property "Specifications" "100K, 1%, 1/10W, 0603" (at 123.444 77.47 0) (effects (font (size 1.27 1.27)) (justify left) (hide yes)))
  (property "Manufacturer" "Yageo" (at 124.968 77.47 0) (effects (font (size 1.27 1.27)) (justify left) (hide yes)))
  (property "Part Number" "RC0603FR-07100KL" (at 126.492 77.47 0) (effects (font (size 1.27 1.27)) (justify left) (hide yes)))
  (property "Display" "220" (at 115.57 72.39 90) (effects (font (size 1.27 1.27))))
  (property "JLCPCB ID" "C25803" (at 130.81 73.66 0) (effects (font (size 1.27 1.27)) (hide yes)))
  (pin "1")
  (pin "2"))
 (sheet_instances
  (path ""
   (page "1"))))
